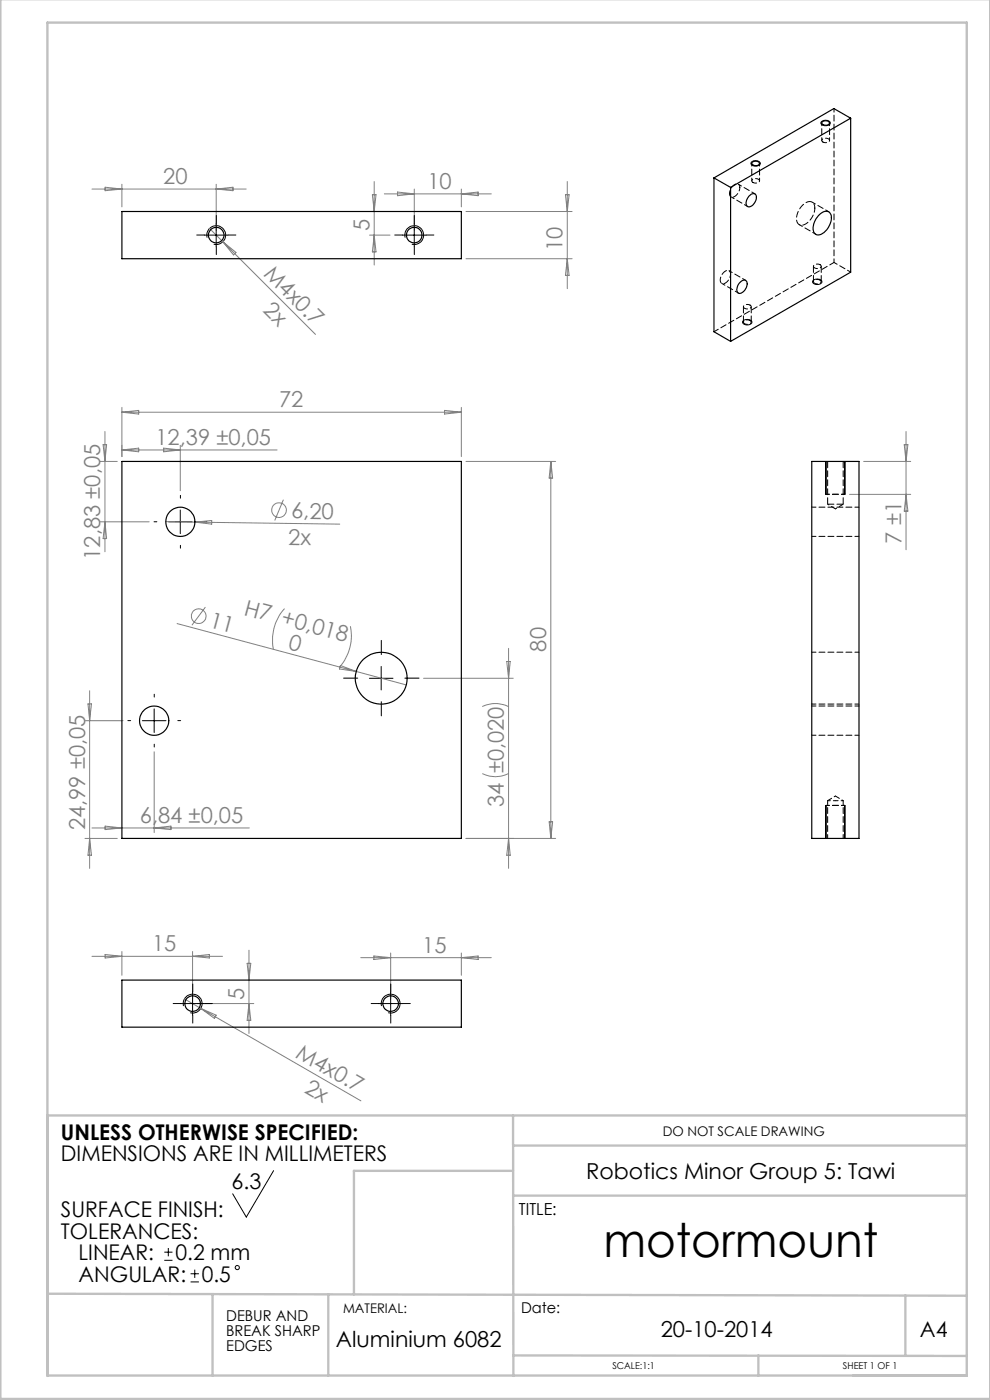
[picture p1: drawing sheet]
<svg xmlns="http://www.w3.org/2000/svg" width="210mm" height="297mm" viewBox="0 0 210 297" stroke-linecap="round" stroke-linejoin="round" font-family="sans-serif">
<g fill="none" stroke="#808080" stroke-width=".21">
<path d="M22.3 39.7l3.6 .4-3.6 .4zM25.9 39.1v4.8M45.9 39.1v9.8M79.4 38.5v17.7M120.3 38.5v22.7M19.5 40.1h32.7M44.4 48.5l2.9 2.8M45.9 40.1l3.5-.4v.8zM47.3 51.3l19.6 19.6M47.3 51.3l2.8 2.2-.6 .6zM78.4 49.9h4.3M79 41.3h.8l-.4 3.6z"/>
<path d="M79.4 49.9l.4 3.5h-.8zM81.5 41.1h22.7M84.3 40.7l3.6 .4-3.6 .4zM87.9 40.1v8.8M97.9 40.1v3.8M97.9 41.1l3.5-.4v.8zM98.8 54.9h22.6M98.8 44.9h22.6M119.9 41.3h.8l-.4 3.6zM120.3 54.9l.4 3.5h-.8zM21.2 97.9h3.7M21.9 94.3h.7l-.3 3.6z"/>
<path d="M22.3 91.5v25.5M25.9 86.4v10.5M25.9 87.5l3.5-.4v.7zM25.9 87.5h72M25.9 95.5h32.9M25.9 95.5l3.5-.4v.7zM34.7 95.1l3.5 .4-3.5 .3zM38.2 94.5v9.6M94.3 87.1l3.6 .4-3.6 .3zM97.9 86.4v10.5M98.8 97.9h19.1M116.8 97.9v80"/>
<path d="M116.8 97.9l.4 3.5h-.7zM183.2 97.9h10M191.8 94.3h.8l-.4 3.6zM192.2 91.5v25.1M21.2 110.7h10.4M22.3 110.7l.3 3.6h-.7zM35.2 110.7l6.1 .1M41.3 110.8l30.8 .4M41.3 110.8l3.6-.4v.8zM60.1 106l-1.8 4.4M180.2 104.9h13M192.2 104.9l.4 3.5h-.8z"/>
<path d="M37.6 132.3l38 10.1M43.6 128.8l-2.9 3.8M60.4 129.1a10 10 0 0 0-2.4 8.7M74.3 132.9a10.1 10.1 0 0 1-2.3 8.7M107.9 137.5v46.7M18 152.9h8.1M18.7 149.3h.7l-.4 3.6zM19 146.5v37.7M32.7 159.5v17.1M72.2 141.2l3.4 1.2-3.6-.5zM75.6 142.4l10.6 2.9M89.9 143.9h19"/>
<path d="M102.3 149.9a6.4 6.4 0 0 1 5.6 0M107.5 140.3h.7l-.3 3.6zM18 177.9h6.9M19 177.9l.4 3.5h-.7zM19.5 175.6h33.4M22.3 175.3l3.6 .3-3.6 .4zM32.7 175.6l3.6-.3v.7zM102.3 164.1a6.1 6.1 0 0 0 5.6 0M107.9 177.9l.3 3.5h-.7zM116.5 174.3h.7l-.4 3.6zM117.9 177.9h-19.1M19.5 202.9h27.7"/>
<path d="M22.3 202.5l3.6 .4-3.6 .3zM25.9 201.9v5M39.1 211.9l3.5 2M40.9 201.9v10M40.9 202.9l3.5-.4v.7zM41.9 212.9h11.9M42.6 213.9l34 19.6M42.6 213.9l3.3 1.5-.4 .6zM52.4 204.4h.8l-.4 3.5zM52.8 201.6v17.6M52.8 212.9l.4 3.6h-.8zM76.5 203.2h27.7"/>
<path d="M79.3 202.8l3.6 .4-3.6 .3zM82.9 202.2v9.7M97.9 202.2v4.7M97.9 203.2l3.5-.4v.7z"/>
<circle cx="59.2" cy="108.2" r="1.57"/>
<circle cx="42.1" cy="130.7" r="1.56"/>
</g>
<g fill="none" stroke="#000" stroke-width=".21">
<path d="M159.4 34.4a1.24 1.24 0 0 1 1.9 .3 1.17 1.17 0 0 1-2-.1zM174.2 25.8a1.25 1.25 0 0 1 1.9 .3 1.16 1.16 0 0 1-2 .1zM43.4 49.9h5M43.9 50.4a2 2 0 0 1 1.8-2.5 2 2 0 0 1 2.2 2.2 2 2 0 0 1-2.6 1.7M45.9 47.4v5M85.4 49.9h5M85.9 50.4a2 2 0 0 1 1.8-2.5 2 2 0 0 1 2.2 2.2 2 2 0 0 1-2.6 1.7M87.9 47.4v5M172.5 59.4a1.14 1.14 0 0 1 1.8 .4 1.13 1.13 0 0 1-1.9-.1zM157.6 68.1a1.29 1.29 0 0 1 1.9 .2 1.06 1.06 0 0 1-1 .6 1.06 1.06 0 0 1-1-.7zM175.2 97.9v7M179.2 97.9v7"/>
<path d="M35.8 110.7h4.9M38.2 108.2v5M30.2 152.9h5M32.7 150.4v5M78.4 143.9h5M80.9 141.4v5M175.2 170.9v7M179.2 170.9v7M38.4 212.9h5M38.9 213.4a1.99 1.99 0 0 1 1.8-2.5 1.99 1.99 0 0 1 2.2 2.2 1.99 1.99 0 0 1-2.5 1.7M40.9 210.4v5M80.4 212.9h5"/>
<path d="M80.9 213.4a2 2 0 0 1 1.8-2.5 2 2 0 0 1 2.2 2.2 2 2 0 0 1-2.6 1.7M82.9 210.4v5M58 248.4l-5.8 9.8-2.8-4.9M34.9 267.4h1.7M34.9 265.6h1.7M35.7 264.8v1.7M40.4 272h1.8M40.4 270.2h1.8M41.3 269.3v1.8"/>
<circle cx="50.3" cy="268.9" r=".44"/>
</g>
<g fill="none" stroke="#000" stroke-width=".21" stroke-dasharray="15.2 1.3 1.3 1.3">
<path d="M43.4 49.9h-1.7M45.9 47.4v-1.7M45.9 52.4v1.6M48.4 49.9h1.6M85.4 49.9h-1.7M87.9 47.4v-1.7M87.9 52.4v1.6M90.4 49.9h1.6M33.3 110.7h-.6M38.3 105.7v-.6M38.3 115.7v.6M43.3 110.7h.6"/>
<path d="M80.9 138.9v-3M27.7 152.9h-.6M32.7 147.9v-.6M32.7 157.9v.6M37.7 152.9h.6M75.9 143.9h-3M80.9 148.9v3M85.9 143.9h3M38.4 212.9h-1.7M40.9 210.4v-1.7M40.9 215.4v1.6M43.4 212.9h1.6"/>
<path d="M80.4 212.9h-1.7M82.9 210.4v-1.7M82.9 215.4v1.6M85.4 212.9h1.6"/>
</g>
<g fill="none" stroke="#c0c0c0" stroke-width=".5">
<path d="M.1 -.1v296.9h209.9v-296.9M10.1 236.6h195M108.8 236.6l.1 55.3M108.8 253.6h96.3M108.8 248.4h-33.7v26.2M108.9 243h96.2M10.1 274.5l195 .4M45.1 274.5v17.3M69.6 274.6v17.2M192.1 274.8v12.7M10.1 291.8h195v-287h-195v287.1M108.9 287.5l96.2 .2"/>
<path d="M160.9 287.5v4.3"/>
</g>
<g fill="none" stroke="#000" stroke-width=".21" stroke-dasharray="1.3 .6" stroke-dashoffset=".5">
<path d="M156.9 39.8a.75 .75 0 0 0-.5-.8 .75 .75 0 0 0-.9 .4 1.74 1.74 0 0 0-.4 2.4 1.82 1.82 0 0 0 1.8-2M159.7 38.7a.86 .86 0 0 0 1.4-.4 .95 .95 0 0 0-1.6 .1l.2 .3M174.6 30.1a.86 .86 0 0 0 1.3-.4 .95 .95 0 0 0-1.6 .2l.3 .2M155 58.1a.75 .75 0 0 0-.6-.8 .75 .75 0 0 0-.9 .5 1.74 1.74 0 0 0-.4 2.3 1.82 1.82 0 0 0 1.9-2M155.1 41.8l3.5 2M158.2 59.5l-3.6-2.1M160.1 41.1l-3.5-2M169.5 47.6l3.6 2.1M174 56.2a.46 .46 0 0 1 .1 .6 .46 .46 0 0 1-.6 .2 .57 .57 0 0 1-.7-.1 .57 .57 0 0 1-.1-.7 1.25 1.25 0 0 1 1.3 0M174 59.4a.46 .46 0 0 1 .1 .6 .46 .46 0 0 1-.6 .2 .57 .57 0 0 1-.7 0 .57 .57 0 0 1-.1-.7 1.25 1.25 0 0 1 1.3-.1M175.8 44.9l-3.5-2M176.9 55.7v-32.7"/>
<path d="M180.4 57.7l-3.5-2M153.1 60.1l3.5 2.1M159.1 64.7a.46 .46 0 0 1 .2 .6 .46 .46 0 0 1-.6 .2 .57 .57 0 0 1-.7 0 .57 .57 0 0 1-.1-.7 1.25 1.25 0 0 1 1.2-.1M159.1 68a.46 .46 0 0 1 .2 .6 .46 .46 0 0 1-.6 .2 .57 .57 0 0 1-.7-.1 .57 .57 0 0 1-.1-.6 1.25 1.25 0 0 1 1.2-.1M175.2 104.9h4M179.2 170.9h-4"/>
</g>
<g fill="none" stroke="#000" stroke-width=".25">
<path d="M151.4 37.7l3.6 2.1M151.4 37.7v32.7l3.6 2M155 39.8v32.6M159.6 34.4h.1a.89 .89 0 0 1 1.4 .3 .96 .96 0 0 1-1.6-.1zM174.4 25.9l.1-.1a.89 .89 0 0 1 1.4 .4 .96 .96 0 0 1-1.6-.1zM180.4 25.1v32.6l-25.4 14.7M180.4 25.1l-25.4 14.7M180.4 25.1l-3.5-2.1-25.5 14.7M25.9 44.9h72v10h-72zM157.1 59.8a.8 .8 0 0 1 1.1-.3 .8 .8 0 0 1 .2 1.1 1.79 1.79 0 0 1-1.8 1.6 1.73 1.73 0 0 1 .5-2.4zM158.9 41.6a.89 .89 0 0 1 1.5-.1 2.06 2.06 0 0 1-1.7 2.4 1.33 1.33 0 0 1 0-2.1zM173.8 45.5a1.4 1.4 0 0 1 2.4 0 3.7 3.7 0 0 1-2.7 4.3 1.53 1.53 0 0 1-.9-2.2 4.4 4.4 0 0 1 1.2-2.1z"/>
<path d="M25.9 97.9h72v80h-72zM172.2 97.9h10v80h-10zM25.9 207.9h72v10h-72z"/>
<circle cx="45.9" cy="49.9" r="1.65"/>
<circle cx="87.9" cy="49.9" r="1.65"/>
<circle cx="38.3" cy="110.7" r="3.1"/>
<circle cx="32.7" cy="152.9" r="3.1"/>
<circle cx="80.9" cy="143.9" r="5.5"/>
<circle cx="40.9" cy="212.9" r="1.65"/>
<circle cx="82.9" cy="212.9" r="1.65"/>
</g>
<path d="M175.6 97.9v9.1M175.6 107h3.3M178.9 107v-9.1" fill="none" stroke="#000" stroke-width=".21" stroke-dasharray="1.3 .6" stroke-dashoffset="-.1"/>
<path d="M177.2 169.9h-1.6M178.9 169.9h-1.7" fill="none" stroke="#000" stroke-width=".21" stroke-dasharray="1.3 .6" stroke-dashoffset=".8"/>
<path d="M175.6 107l1.6 1M177.2 108l1.7-1M177.2 168.9l-1.6 1M178.9 169.9l-1.7-1" fill="none" stroke="#000" stroke-width=".21" stroke-dasharray="1.3 .6" stroke-dashoffset="1"/>
<path d="M172.8 44.1a1.21 1.21 0 0 0-.6-1.3 1.21 1.21 0 0 0-1.4 .3 3.8 3.8 0 0 0-1.6 4.2 1.42 1.42 0 0 0 2.3-.2 4.4 4.4 0 0 0 1.3-3M172.2 113.8h10M182.2 107.6h-10M182.2 138.4h-10M172.2 149.4h10M172.2 156h10M182.2 149.8h-10M175.6 169.9v8M178.9 177.9v-8" fill="none" stroke="#000" stroke-width=".21" stroke-dasharray="1.3 .6" stroke-dashoffset=".4"/>
<path d="M151.5 70.4l25.4-14.7" fill="none" stroke="#000" stroke-width=".21" stroke-dasharray="1.3 .6" stroke-dashoffset=".2"/>
<path d="M159.5 34.6v3.8M161.1 38.4v-3.8M174.3 26.1v3.7M176 29.8v-3.7" fill="none" stroke="#000" stroke-width=".21" stroke-dasharray="1.3 .6" stroke-dashoffset=".7"/>
<path d="M172.6 56.5v3.3M174.2 59.8v-3.3M157.7 65.1v3.2M159.4 68.3v-3.2" fill="none" stroke="#000" stroke-width=".21" stroke-dasharray="1.3 .6"/>
<text font-size="9.9" x="128" y="266.8">motormount</text>
<g font-size="4.7" fill="#808080">
<text x="34.6" y="39.1">20</text>
<text x="90.6" y="40.1">10</text>
<text x="78.4" y="49" transform="rotate(-90 78.4 49)">5</text>
<text x="119.3" y="53.2" transform="rotate(-90 119.3 53.2)">10</text>
<text x="55.7" y="58.3" transform="rotate(45 55.7 58.3)">M4x0.7</text>
<text x="55.6" y="66" transform="rotate(45 55.6 66)">2x</text>
<text x="59.2" y="86.4">72</text>
<text x="33" y="94.4">12,39 ±0,05</text>
<text x="61.7" y="109.9" transform="rotate(1 61.7 109.9)">6,20</text>
<text x="21.3" y="118.7" transform="rotate(-90 21.3 118.7)">12,83 ±0,05</text>
<text x="61.1" y="115.5" transform="rotate(1 61.1 115.5)">2x</text>
<text x="191.2" y="115.3" transform="rotate(-90 191.2 115.3)">7 ±1</text>
<text x="51.6" y="130.4" transform="rotate(15 51.6 130.4)">H7 +0,018</text>
<text x="44.2" y="133" transform="rotate(15 44.2 133)">11</text>
<text x="61" y="137.6" transform="rotate(15 61 137.6)">0</text>
<text x="115.9" y="138.2" transform="rotate(-90 115.9 138.2)">80</text>
<text x="106.9" y="171.2" transform="rotate(-90 106.9 171.2)">34 ±0,020</text>
<text x="18" y="176.2" transform="rotate(-90 18 176.2)">24,99 ±0,05</text>
<text x="29.7" y="174.6">6,84 ±0,05</text>
<text x="32.3" y="201.8">15</text>
<text x="89.6" y="202.1">15</text>
<text x="51.8" y="212.1" transform="rotate(-90 51.8 212.1)">5</text>
<text x="62.5" y="224.2" transform="rotate(30 62.5 224.2)">M4x0.7</text>
<text x="64.4" y="231.7" transform="rotate(30 64.4 231.7)">2x</text>
</g>
<g font-size="4.7">
<text x="124.3" y="250.1">Robotics Minor Group 5: Tawi</text>
<text x="71.3" y="285.7">Aluminium 6082</text>
<text x="140.1" y="283.6">20-10-2014</text>
</g>
<g font-size="4.6">
<text x="12.9" y="241.7">UNLESS OTHERWISE SPECIFIED:</text>
<text x="12.9" y="246.3">DIMENSIONS ARE IN MILLIMETERS</text>
<text x="49.1" y="252.3">6.3</text>
<text x="12.9" y="258.2">SURFACE FINISH:</text>
<text x="12.9" y="262.8">TOLERANCES:</text>
<text x="16.7" y="267.4">LINEAR:</text>
<text x="37.2" y="267.4">0.2 mm</text>
<text x="16.7" y="271.9">ANGULAR:</text>
<text x="42.8" y="271.9">0.5</text>
<text x="195.1" y="283.6">A4</text>
</g>
<text font-size="3.5" x="110.1" y="257.8">TITLE:</text>
<g font-size="3.2">
<text x="48" y="280.2">DEBUR AND</text>
<text x="110.6" y="278.5">Date:</text>
<text x="48" y="283.4">BREAK SHARP</text>
<text x="48" y="286.6">EDGES</text>
</g>
<g font-size="2.8">
<text x="140.6" y="240.9">DO NOT SCALE DRAWING</text>
<text x="72.8" y="278.5">MATERIAL:</text>
</g>
<g font-size="2">
<text x="129.9" y="290.5">SCALE:1:1</text>
<text x="178.8" y="290.5">SHEET 1 OF 1</text>
</g>
</svg>
